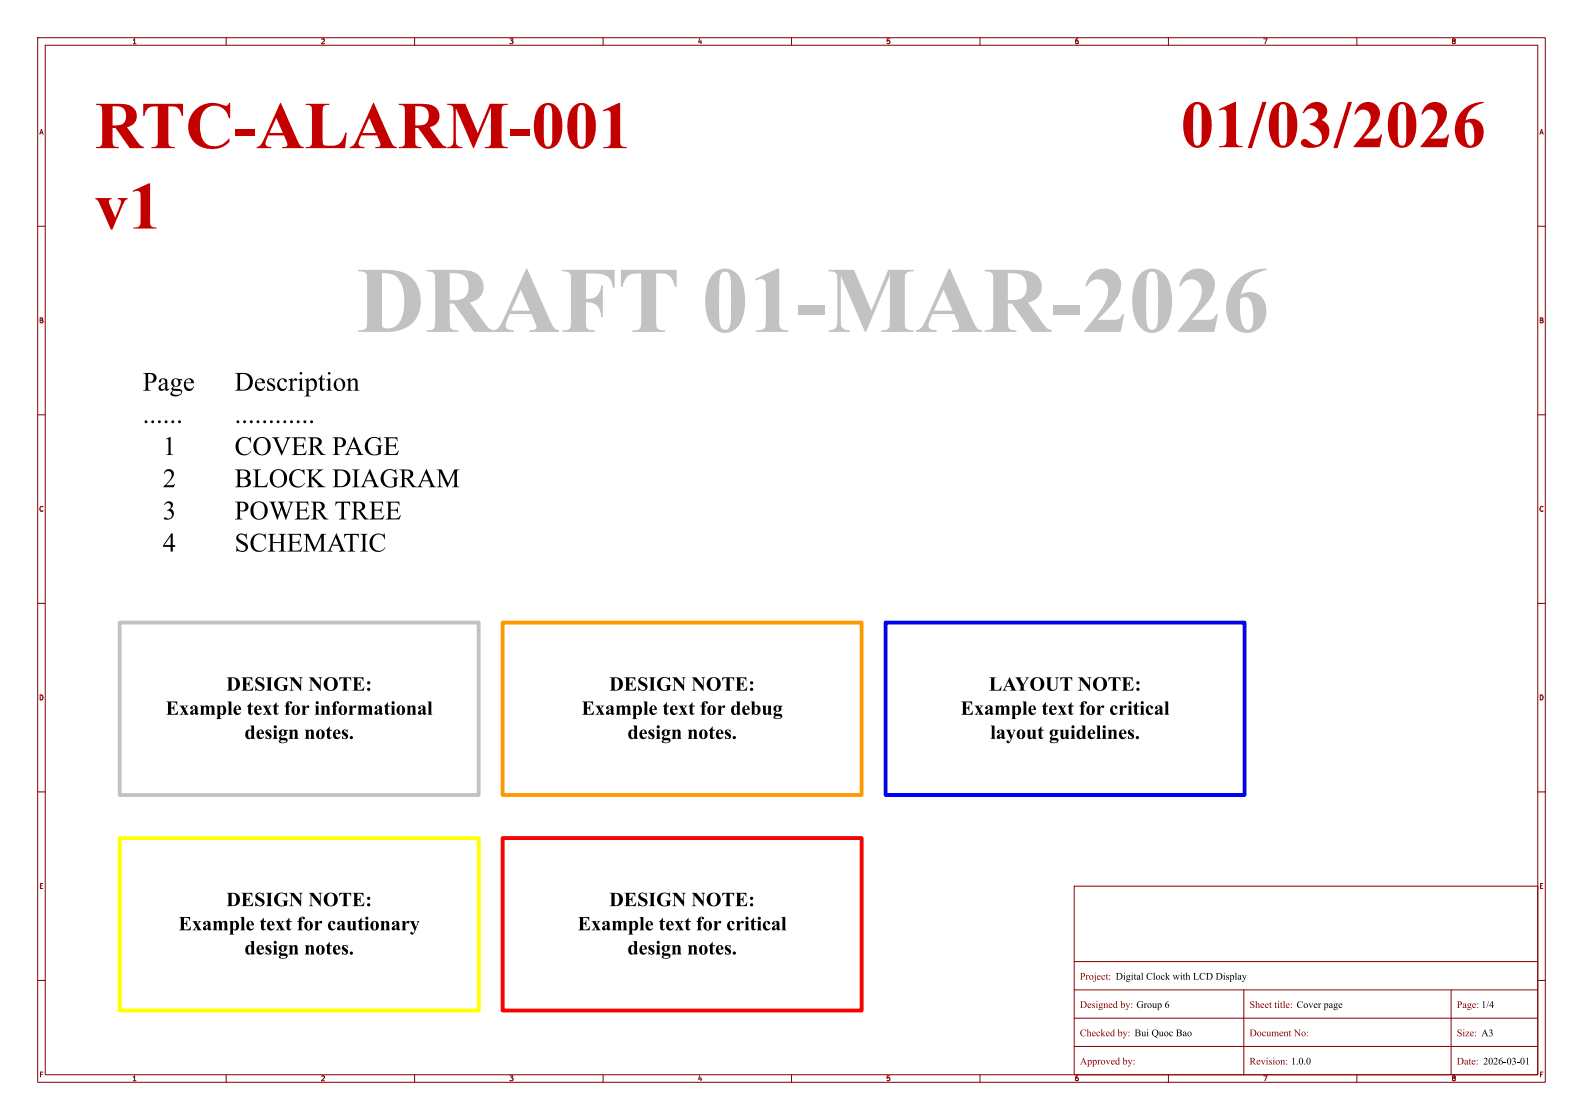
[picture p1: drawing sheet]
<svg xmlns="http://www.w3.org/2000/svg" width="420mm" height="297mm" viewBox="0 0 420 297" stroke-linecap="round" stroke-linejoin="round" font-family="sans-serif">
<g fill="none" stroke="#840000" stroke-width=".27">
<path d="M10 10h400v277h-400zM12 12h396v273h-396zM60 10v2M110 10v2M160 10v2M210 10v2M260 10v2M310 10v2M360 10v2M10 60h2M408 60h2M10 110h2"/>
<path d="M408 110h2M10 160h2M408 160h2M10 210h2M408 210h2M285 235h123v50h-123zM285 255h123M10 260h2M285 277.5h123M285 270h123M285 262.5h123M330 262.5v22.5"/>
<path d="M385 262.5v22.5M408 260h2M60 285v2M110 285v2M160 285v2M210 285v2M260 285v2M310 285v2M360 285v2"/>
</g>
<path d="M234.9 165.1h95.3v45.7h-95.3z" fill="none" stroke="#00f" stroke-width="1"/>
<path d="M133.3 165.1h95.3v45.7h-95.3z" fill="none" stroke="#f90" stroke-width="1"/>
<path d="M31.7 165.1h95.3v45.7h-95.3z" fill="none" stroke="#c2c2c2" stroke-width="1"/>
<path d="M31.7 222.2h95.3v45.8h-95.3z" fill="none" stroke="#ff0" stroke-width="1"/>
<path d="M133.3 222.2h95.3v45.8h-95.3z" fill="none" stroke="#f00" stroke-width="1"/>
<g fill="#000">
<path d="M77.4 116h3.6l.1 1-.6-.7-1.8-.1v1.9l1.5-.1 .4-.6v1.6l-.4-.6-1.5-.1v1.9l.2 .2a1.75 1.75 0 0 0 2.4-.9h.1l-.4 1.2h-3.6a.7 .7 0 0 0 .7-.9l-.1-3.3v-.3zM81.7 116h1.7a1.38 1.38 0 0 1 1.5 .2 1.38 1.38 0 0 1 .3 1.5l-.3 .4-.7 .3 1.2 1.6 1 .7h-1.3l-1.6-2.2h-.5v1.3a.7 .7 0 0 0 .7 .9h-2l.6-.5v-3.9h.7v1.9a1.08 1.08 0 0 0 1.6-.9 1.08 1.08 0 0 0-1.6-1h-.7zM88.2 116h1.7a1.36 1.36 0 0 1 1.8 .7 1.36 1.36 0 0 1-.7 1.8h-1.5v1.3a.7 .7 0 0 0 .7 .9h-2l.7-.5-.1-3.9h.7v2a1.06 1.06 0 0 0 1.5-1 1.06 1.06 0 0 0-1.5-1h-.7zM91.9 100.7l1.1-.4v.7a.98 .98 0 0 1 1.2-.7 .98 .98 0 0 1 .7 1.2v1.7l.5 .4h-1.6l.5-.4v-1.6a.68 .68 0 0 0-.5-.9 .68 .68 0 0 0-.8 .5v2l.5 .4h-1.6l.5-.4v-2l-.1-.4zM93.9 115.9l1.9 4.3 .6 .5h-1.8l.5-.4-.5-1.2h-1.8l-.4 1.1 .5 .5h-1.5l.6-.5 .6-1.4h1.9l-.8-1.9-.8 1.9h-.3zM97.5 116.6a3.2 3.2 0 0 1 3.2-.5l.2-.2 .1 1.5a1.78 1.78 0 0 0-2.1-1.2 1.78 1.78 0 0 0-1.3 2 1.9 1.9 0 0 0 .7 2 1.9 1.9 0 0 0 2.1 .1l-.1-1.8-.6-.4h1.9l-.5 .5-.1 1.8a2.65 2.65 0 0 1-2.9 .1 2.65 2.65 0 0 1-1.3-2.5zM101.8 116h3.6l.1 1-.6-.7-1.8-.1v1.9l1.5-.1 .4-.6v1.6l-.4-.6-1.5-.1 .1 1.9 .2 .2a1.75 1.75 0 0 0 2.3-.9h.1l-.4 1.2h-3.6a.7 .7 0 0 0 .7-.9v-3.3l-.1-.3zM78.2 133h3.6v1.1l-.5-.8h-1.8v1.9l1.5-.1 .4-.6v1.6l-.4-.6-1.5-.1v1.8l.2 .3a1.75 1.75 0 0 0 2.4-.9h.1l-.4 1.1h-3.6a.7 .7 0 0 0 .6-.8v-3.4v-.2zM77.5 125a3.1 3.1 0 0 1 3-.3l.2-.3 .1 1.6a1.67 1.67 0 0 0-1.8-1.3 1.67 1.67 0 0 0-1.5 1.7 1.87 1.87 0 0 0 .5 2.1 1.87 1.87 0 0 0 2.1 .3l.7-.8a2.23 2.23 0 0 1-3 1 2.23 2.23 0 0 1-1-3zM81.3 124.5h2a.7 .7 0 0 0-.7 .8v1.5l1.8-1.7v-.3l-.4-.3h1.8l-.8 .4-1.7 1.7 2.2 2.1 .9 .5h-2.3l.4-.3v-.2l-1.9-1.8v1.5a.71 .71 0 0 0 .7 .8h-2l.6-.4 .1-3.5a.7 .7 0 0 0-.7-.8zM82.5 133h1.7a1.38 1.38 0 0 1 1.5 .3 1.38 1.38 0 0 1 .3 1.5l-.3 .4-.7 .2 1.2 1.7 1 .6h-1.3l-1.6-2.2h-.5v1.4a.7 .7 0 0 0 .7 .8h-2l.6-.4v-3.9h.7v1.9a1.08 1.08 0 0 0 1.6-1 1.08 1.08 0 0 0-1.6-.9h-.7zM88.2 124.5h1.9a2.38 2.38 0 0 1 2.9 2.2 2.38 2.38 0 0 1-2.7 2.5h-2.1l.7-.5-.1-3.8h.8v4a2.07 2.07 0 0 0 2.6-2 2.07 2.07 0 0 0-2.6-2h-.8z"/>
<path d="M89 133h3.9v1.1l-.5-.7-1.1-.1v3.6a.69 .69 0 0 0 .6 .8h-2l.7-.4v-4a1.18 1.18 0 0 0-1.6 .8zM91.3 141.6h3.9v1.1l-.5-.7-1.1-.1v3.6a.69 .69 0 0 0 .6 .8h-2l.7-.5v-3.9a1.18 1.18 0 0 0-1.6 .8zM95.6 141.6h2l-.6 .4-.1 3.4a.71 .71 0 0 0 .7 .9h-2l.6-.5 .1-3.4a.7 .7 0 0 0-.7-.8zM98.9 142a3.1 3.1 0 0 1 2.9-.3l.3-.2 .1 1.6a1.67 1.67 0 0 0-1.9-1.4 1.67 1.67 0 0 0-1.4 1.8 1.87 1.87 0 0 0 .4 2 1.87 1.87 0 0 0 2.1 .4l.8-.8a2.23 2.23 0 0 1-3 1 2.23 2.23 0 0 1-1-3z"/>
<circle cx="38.7" cy="111.8" r=".39"/>
<circle cx="40.5" cy="111.8" r=".39"/>
<circle cx="42.3" cy="111.8" r=".39"/>
<circle cx="44.1" cy="111.8" r=".39"/>
<circle cx="45.8" cy="111.8" r=".39"/>
<circle cx="47.6" cy="111.8" r=".39"/>
<circle cx="63.1" cy="111.8" r=".39"/>
<circle cx="64.9" cy="111.8" r=".39"/>
<circle cx="66.7" cy="111.8" r=".39"/>
<circle cx="68.4" cy="111.8" r=".39"/>
<circle cx="70.2" cy="111.8" r=".39"/>
<circle cx="72" cy="111.8" r=".39"/>
<circle cx="73.8" cy="111.8" r=".39"/>
<circle cx="75.6" cy="111.8" r=".39"/>
<circle cx="77.3" cy="111.8" r=".39"/>
<circle cx="79.1" cy="111.8" r=".39"/>
<circle cx="80.9" cy="111.8" r=".39"/>
<circle cx="82.7" cy="111.8" r=".39"/>
</g>
<text font-size="24.8" fill="#c2c2c2" x="94.7" y="94.5">DRAFT 01-MAR-2026</text>
<g font-size="17.7" fill="#c20000">
<text x="25.1" y="43.9">RTC-ALARM-001</text>
<text x="313.3" y="43.6">01/03/2026</text>
<text x="25.1" y="65.2">v1</text>
</g>
<g font-size="7.1">
<text x="37.8" y="105.4">Page Description</text>
<text x="43.2" y="122.5">1 COVER</text>
<text x="43.2" y="131">2 BLOCK</text>
<text x="93.4" y="131">DIAGRAM</text>
<text x="43.2" y="139.6">3 POWER</text>
<text x="94.2" y="139.6">TREE</text>
<text x="43.2" y="148.1">4 SCHEMATIC</text>
</g>
<g font-size="5.3">
<text x="60.1" y="184.5">DESIGN NOTE:</text>
<text x="161.7" y="184.5">DESIGN NOTE:</text>
<text x="262.4" y="184.5">LAYOUT NOTE:</text>
<text x="44" y="190.9">Exampletextfor informational</text>
<text x="154.3" y="190.9">Exampletextfor debug</text>
<text x="254.9" y="190.9">Exampletextfor critical</text>
<text x="64.9" y="197.3">designnotes.</text>
<text x="166.5" y="197.3">designnotes.</text>
<text x="262.7" y="197.3">layoutguidelines.</text>
<text x="60.1" y="241.7">DESIGN NOTE:</text>
<text x="161.7" y="241.7">DESIGN NOTE:</text>
<text x="47.4" y="248.1">Exampletextfor cautionary</text>
<text x="153.3" y="248.1">Exampletextfor critical</text>
<text x="64.9" y="254.5">designnotes.</text>
<text x="166.5" y="254.5">designnotes.</text>
</g>
<g font-size="2.7">
<text x="286.5" y="260.5">Project: Digital Clockwith LCD Display</text>
<text x="286.5" y="268">Designedby: Group6</text>
<text x="331.5" y="268">Sheettitle: Coverpage</text>
<text x="386.5" y="268">Page:1/4</text>
<text x="286.5" y="275.5">Checkedby: Bui QuocBao</text>
<text x="386.5" y="275.5">Size: A3</text>
<text x="331.5" y="283">Revision:1.0.0</text>
<text x="386.5" y="283">Date: 2026-03-01</text>
</g>
<g font-size="2.7" fill="#840000">
<text x="331.5" y="275.5">DocumentNo:</text>
<text x="286.5" y="283">Approvedby:</text>
</g>
<g font-size="1.8" fill="#840000">
<text x="35" y="11.9">1</text>
<text x="85" y="11.9">2</text>
<text x="135" y="11.9">3</text>
<text x="185" y="11.9">4</text>
<text x="235" y="11.9">5</text>
<text x="285" y="11.9">6</text>
<text x="335" y="11.9">7</text>
<text x="385" y="11.9">8</text>
<text x="10.3" y="35.9">A</text>
<text x="408.3" y="35.9">A</text>
<text x="10.3" y="85.9">B</text>
<text x="408.2" y="85.9">B</text>
<text x="10.3" y="135.9">C</text>
<text x="408.2" y="135.9">C</text>
<text x="10.3" y="185.9">D</text>
<text x="408.2" y="185.9">D</text>
<text x="10.3" y="235.9">E</text>
<text x="408.3" y="235.9">E</text>
<text x="10.3" y="285.9">F</text>
<text x="35" y="286.9">1</text>
<text x="85" y="286.9">2</text>
<text x="135" y="286.9">3</text>
<text x="185" y="286.9">4</text>
<text x="235" y="286.9">5</text>
<text x="285" y="286.9">6</text>
<text x="335" y="286.9">7</text>
<text x="385" y="286.9">8</text>
<text x="408.3" y="285.9">F</text>
</g>
</svg>
